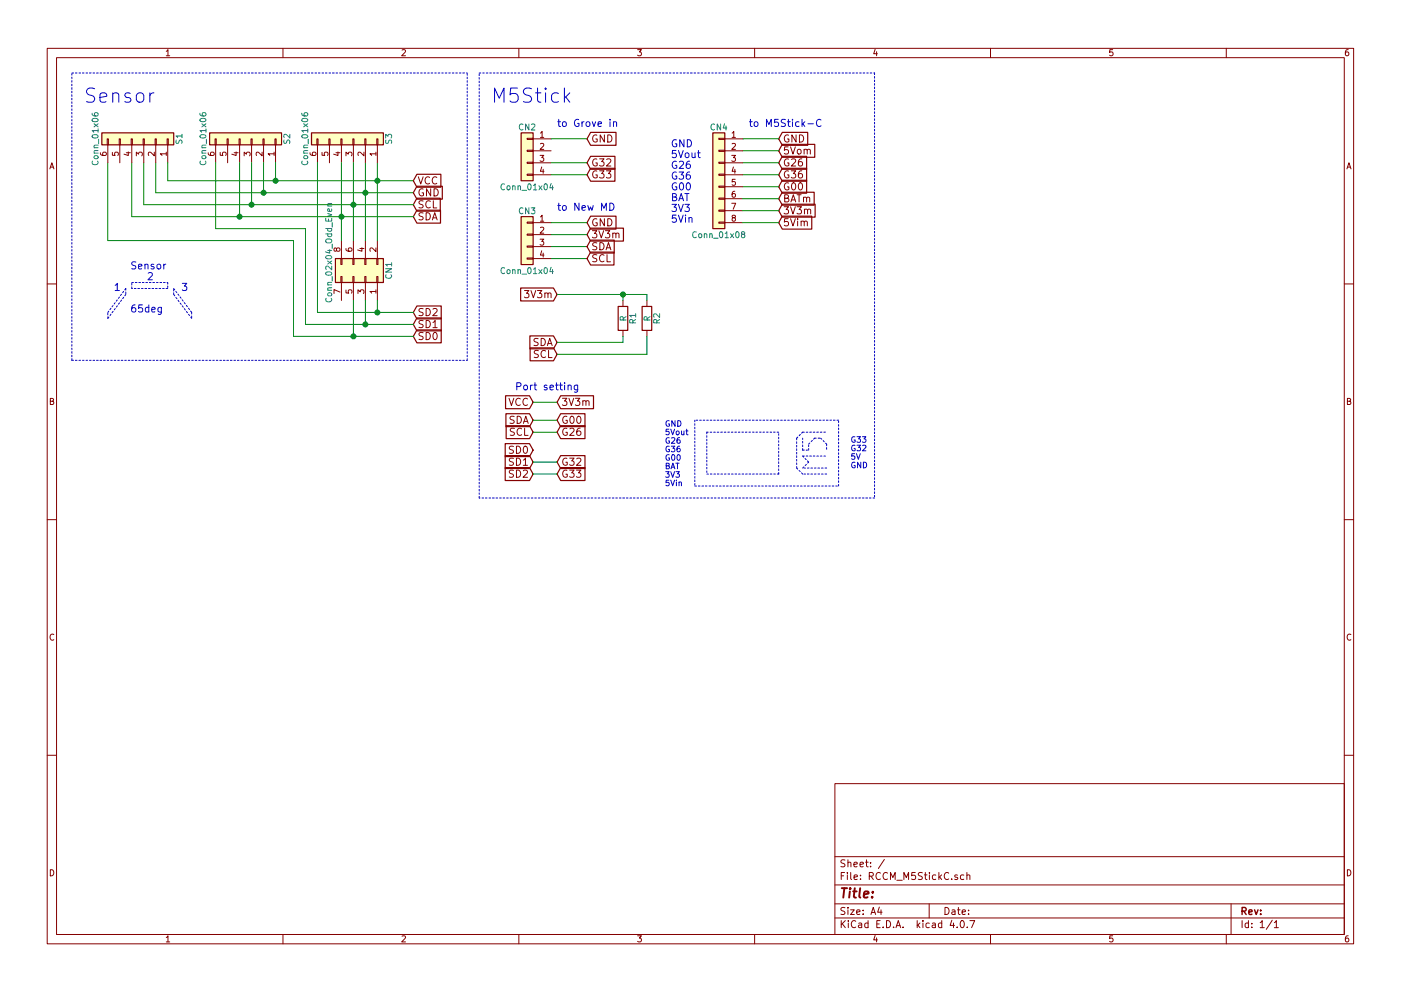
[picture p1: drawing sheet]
EESchema Schematic File Version 2
LIBS:power
LIBS:device
LIBS:switches
LIBS:relays
LIBS:motors
LIBS:transistors
LIBS:conn
LIBS:linear
LIBS:regul
LIBS:74xx
LIBS:cmos4000
LIBS:adc-dac
LIBS:memory
LIBS:xilinx
LIBS:microcontrollers
LIBS:dsp
LIBS:microchip
LIBS:analog_switches
LIBS:motorola
LIBS:texas
LIBS:intel
LIBS:audio
LIBS:interface
LIBS:digital-audio
LIBS:philips
LIBS:display
LIBS:cypress
LIBS:siliconi
LIBS:opto
LIBS:atmel
LIBS:contrib
LIBS:valves
LIBS:RCCM_M5StickC-cache
EELAYER 25 0
EELAYER END
$Descr A4 11693 8268
encoding utf-8
Sheet 1 1
Title ""
Date ""
Rev ""
Comp ""
Comment1 ""
Comment2 ""
Comment3 ""
Comment4 ""
$EndDescr
$Comp
L Conn_01x06 S1
U 1 1
P 1200 1150
F 0 "S1" H 1200 1450 50  0000 C CNN
F 1 "Conn_01x06" H 1200 750 50  0000 C CNN
F 2 "Pin_Headers:Pin_Header_Straight_1x06_Pitch2.54mm" H 1200 1150 50  0001 C CNN
F 3 "" H 1200 1150 50  0001 C CNN
	1    1200 1150
	0    1    -1   0   
$EndComp
$Comp
L Conn_01x06 S2
U 1 1
P 2100 1150
F 0 "S2" H 2100 1450 50  0000 C CNN
F 1 "Conn_01x06" H 2100 750 50  0000 C CNN
F 2 "Pin_Headers:Pin_Header_Straight_1x06_Pitch2.54mm" H 2100 1150 50  0001 C CNN
F 3 "" H 2100 1150 50  0001 C CNN
	1    2100 1150
	0    1    -1   0   
$EndComp
$Comp
L Conn_01x06 S3
U 1 1
P 2950 1150
F 0 "S3" H 2950 1450 50  0000 C CNN
F 1 "Conn_01x06" H 2950 750 50  0000 C CNN
F 2 "Pin_Headers:Pin_Header_Straight_1x06_Pitch2.54mm" H 2950 1150 50  0001 C CNN
F 3 "" H 2950 1150 50  0001 C CNN
	1    2950 1150
	0    1    -1   0   
$EndComp
$Comp
L Conn_02x04_Odd_Even CN1
U 1 1
P 3050 2300
F 0 "CN1" H 3100 2500 50  0000 C CNN
F 1 "Conn_02x04_Odd_Even" H 3250 2000 50  0000 C CNN
F 2 "Pin_Headers:Pin_Header_Straight_2x04_Pitch2.54mm" H 3050 2300 50  0001 C CNN
F 3 "" H 3050 2300 50  0001 C CNN
	1    3050 2300
	0    1    -1   0   
$EndComp
Text GLabel 3450 1500 2    60   Input ~ 0
VCC
Text GLabel 3450 1600 2    60   Input ~ 0
GND
Text GLabel 3450 1800 2    60   Input ~ 0
SDA
Text GLabel 3450 1700 2    60   Input ~ 0
SCL
Text GLabel 3450 2800 2    60   Input ~ 0
SD0
Text GLabel 3450 2700 2    60   Input ~ 0
SD1
Text GLabel 3450 2600 2    60   Input ~ 0
SD2
$Comp
L Conn_01x08 CN4
U 1 1
P 6000 1450
F 0 "CN4" H 6000 1850 50  0000 C CNN
F 1 "Conn_01x08" H 6000 950 50  0000 C CNN
F 2 "Pin_Headers:Pin_Header_Angled_1x08_Pitch2.54mm" H 6000 1450 50  0001 C CNN
F 3 "" H 6000 1450 50  0001 C CNN
	1    6000 1450
	-1   0    0    -1  
$EndComp
Text GLabel 6500 1750 2    60   Input ~ 0
3V3m
Text GLabel 6500 1150 2    60   Input ~ 0
GND
Text GLabel 6500 1350 2    60   Input ~ 0
G26
Text GLabel 6500 1550 2    60   Input ~ 0
G00
$Comp
L Conn_01x04 CN2
U 1 1
P 4400 1250
F 0 "CN2" H 4400 1450 50  0000 C CNN
F 1 "Conn_01x04" H 4400 950 50  0000 C CNN
F 2 "Connectors_JST:JST_PH_B4B-PH-K_04x2.00mm_Straight" H 4400 1250 50  0001 C CNN
F 3 "" H 4400 1250 50  0001 C CNN
	1    4400 1250
	-1   0    0    -1  
$EndComp
Text Notes 5600 1850 0    60   ~ 0
GND\n5Vout\nG26\nG36\nG00\nBAT\n3V3\n5Vin
Text Notes 5550 4050 0    47   ~ 0
GND\n5Vout\nG26\nG36\nG00\nBAT\n3V3\n5Vin
Text Notes 7100 3900 0    47   ~ 0
G33\nG32\n5V\nGND
Text GLabel 4900 1150 2    60   Input ~ 0
GND
Text GLabel 4900 1350 2    60   Input ~ 0
G32
Text GLabel 4900 1450 2    60   Input ~ 0
G33
$Comp
L Conn_01x04 CN3
U 1 1
P 4400 1950
F 0 "CN3" H 4400 2150 50  0000 C CNN
F 1 "Conn_01x04" H 4400 1650 50  0000 C CNN
F 2 "Connectors_JST:JST_PH_B4B-PH-K_04x2.00mm_Straight" H 4400 1950 50  0001 C CNN
F 3 "" H 4400 1950 50  0001 C CNN
	1    4400 1950
	-1   0    0    -1  
$EndComp
Text GLabel 4900 1850 2    60   Input ~ 0
GND
Text GLabel 4900 1950 2    60   Input ~ 0
3V3m
Text Notes 6250 1050 0    60   ~ 0
to M5Stick-C
Text Notes 4650 1050 0    60   ~ 0
to Grove in
Text Notes 4650 1750 0    60   ~ 0
to New MD
Text Notes 950  2600 0    60   ~ 0
   Sensor\n      2\n1           3\n\n   65deg
Text Notes 4100 850  0    118  ~ 0
M5Stick
Text Notes 700  850  0    118  ~ 0
Sensor
Text GLabel 4650 3850 2    60   Input ~ 0
G32
Text GLabel 4650 3950 2    60   Input ~ 0
G33
Text GLabel 4450 3850 0    60   Input ~ 0
SD1
Text GLabel 4450 3950 0    60   Input ~ 0
SD2
Text GLabel 4650 3600 2    60   Input ~ 0
G26
Text GLabel 4650 3500 2    60   Input ~ 0
G00
Text GLabel 4450 3350 0    60   Input ~ 0
VCC
Text GLabel 4450 3500 0    60   Input ~ 0
SDA
Text GLabel 4450 3600 0    60   Input ~ 0
SCL
Text Notes 4300 3250 0    60   ~ 0
Port setting
Text GLabel 4450 3750 0    60   Input ~ 0
SD0
Text GLabel 6500 1250 2    60   Input ~ 0
5Vom
Text GLabel 6500 1850 2    60   Input ~ 0
5Vim
Text GLabel 6500 1650 2    60   Input ~ 0
BATm
Text GLabel 6500 1450 2    60   Input ~ 0
G36
Text GLabel 4650 3350 2    60   Input ~ 0
3V3m
Wire Wire Line
	1400 1500 3450 1500
Wire Wire Line
	3150 1350 3150 2000
Wire Wire Line
	2300 1500 2300 1350
Connection ~ 3150 1500
Wire Wire Line
	1400 1500 1400 1350
Connection ~ 2300 1500
Wire Wire Line
	1300 1600 3450 1600
Wire Wire Line
	3050 1350 3050 2000
Wire Wire Line
	2200 1600 2200 1350
Connection ~ 3050 1600
Wire Wire Line
	1300 1600 1300 1350
Connection ~ 2200 1600
Wire Wire Line
	2950 1350 2950 2000
Wire Wire Line
	2850 1350 2850 2000
Wire Wire Line
	1200 1700 3450 1700
Connection ~ 2950 1700
Wire Wire Line
	1100 1800 3450 1800
Connection ~ 2850 1800
Wire Wire Line
	900  1350 900  2000
Wire Wire Line
	900  2000 2450 2000
Wire Wire Line
	2450 2000 2450 2800
Wire Wire Line
	2450 2800 3450 2800
Wire Wire Line
	2950 2800 2950 2500
Wire Wire Line
	3050 2500 3050 2700
Wire Wire Line
	2550 2700 3450 2700
Wire Wire Line
	2550 2700 2550 1900
Wire Wire Line
	2550 1900 1800 1900
Wire Wire Line
	1800 1900 1800 1350
Wire Wire Line
	3150 2500 3150 2600
Wire Wire Line
	2650 2600 3450 2600
Wire Wire Line
	2650 2600 2650 1350
Connection ~ 3150 2600
Connection ~ 3050 2700
Connection ~ 2950 2800
Wire Wire Line
	6200 1750 6500 1750
Wire Wire Line
	6500 1550 6200 1550
Wire Wire Line
	6200 1350 6500 1350
Wire Wire Line
	6500 1150 6200 1150
Wire Notes Line
	5800 3500 5800 4050
Wire Notes Line
	5800 4050 7000 4050
Wire Notes Line
	7000 4050 7000 3500
Wire Notes Line
	7000 3500 5800 3500
Wire Notes Line
	5900 3600 5900 3950
Wire Notes Line
	5900 3950 6500 3950
Wire Notes Line
	6500 3950 6500 3600
Wire Notes Line
	6500 3600 5900 3600
Wire Notes Line
	6900 3950 6700 3950
Wire Notes Line
	6700 3950 6650 3900
Wire Notes Line
	6650 3900 6650 3650
Wire Notes Line
	6650 3650 6700 3600
Wire Notes Line
	6700 3600 6900 3600
Wire Notes Line
	6700 3900 6750 3850
Wire Notes Line
	6750 3850 6700 3800
Wire Notes Line
	6700 3800 6900 3800
Wire Notes Line
	6900 3900 6700 3900
Wire Notes Line
	6700 3750 6700 3650
Wire Notes Line
	6700 3750 6750 3750
Wire Notes Line
	6750 3750 6750 3700
Wire Notes Line
	6750 3700 6800 3650
Wire Notes Line
	6800 3650 6850 3650
Wire Notes Line
	6850 3650 6900 3700
Wire Notes Line
	6900 3700 6900 3750
Wire Wire Line
	4900 1150 4600 1150
Wire Wire Line
	4900 1350 4600 1350
Wire Wire Line
	4600 1450 4900 1450
Wire Wire Line
	4900 1850 4600 1850
Wire Wire Line
	4900 2050 4600 2050
Wire Wire Line
	4600 2150 4900 2150
Wire Wire Line
	4600 1950 4900 1950
Wire Notes Line
	1100 2350 1400 2350
Wire Notes Line
	1400 2350 1400 2400
Wire Notes Line
	1400 2400 1100 2400
Wire Notes Line
	1100 2400 1100 2350
Wire Notes Line
	900  2600 1050 2400
Wire Notes Line
	1050 2400 1050 2450
Wire Notes Line
	1050 2450 900  2650
Wire Notes Line
	900  2650 900  2600
Wire Notes Line
	1450 2400 1600 2600
Wire Notes Line
	1600 2600 1600 2650
Wire Notes Line
	1600 2650 1450 2450
Wire Notes Line
	1450 2450 1450 2400
Wire Notes Line
	4000 600  7300 600 
Wire Notes Line
	7300 600  7300 4150
Wire Notes Line
	7300 4150 4000 4150
Wire Notes Line
	4000 4150 4000 600 
Wire Notes Line
	600  600  3900 600 
Wire Notes Line
	600  3000 600  600 
Wire Notes Line
	600  3000 3900 3000
Wire Notes Line
	3900 3000 3900 600 
Wire Wire Line
	4650 3850 4450 3850
Wire Wire Line
	4450 3950 4650 3950
Wire Wire Line
	4450 3500 4650 3500
Wire Wire Line
	4650 3600 4450 3600
Wire Wire Line
	4450 3350 4650 3350
Wire Wire Line
	6200 1250 6500 1250
Wire Wire Line
	6500 1450 6200 1450
Wire Wire Line
	6200 1650 6500 1650
Wire Wire Line
	6500 1850 6200 1850
Wire Wire Line
	2100 1700 2100 1350
Wire Wire Line
	2000 1800 2000 1350
Wire Wire Line
	1200 1700 1200 1350
Connection ~ 2100 1700
Wire Wire Line
	1100 1800 1100 1350
Connection ~ 2000 1800
$Comp
L R R1
U 1 1
P 5200 2650
F 0 "R1" V 5280 2650 50  0000 C CNN
F 1 "R" V 5200 2650 50  0000 C CNN
F 2 "Resistors_THT:R_Axial_DIN0207_L6.3mm_D2.5mm_P2.54mm_Vertical" V 5130 2650 50  0001 C CNN
F 3 "" H 5200 2650 50  0001 C CNN
	1    5200 2650
	1    0    0    -1  
$EndComp
Text GLabel 4900 2050 2    60   Input ~ 0
SDA
Text GLabel 4900 2150 2    60   Input ~ 0
SCL
Text GLabel 4650 2450 0    60   Input ~ 0
3V3m
Text GLabel 4650 2850 0    60   Input ~ 0
SDA
Text GLabel 4650 2950 0    60   Input ~ 0
SCL
Wire Wire Line
	4650 2450 5400 2450
Wire Wire Line
	5200 2450 5200 2500
Wire Wire Line
	4650 2850 5200 2850
Wire Wire Line
	5200 2850 5200 2800
$Comp
L R R2
U 1 1
P 5400 2650
F 0 "R2" V 5480 2650 50  0000 C CNN
F 1 "R" V 5400 2650 50  0000 C CNN
F 2 "Resistors_THT:R_Axial_DIN0207_L6.3mm_D2.5mm_P2.54mm_Vertical" V 5330 2650 50  0001 C CNN
F 3 "" H 5400 2650 50  0001 C CNN
	1    5400 2650
	1    0    0    -1  
$EndComp
Wire Wire Line
	5400 2450 5400 2500
Connection ~ 5200 2450
Wire Wire Line
	5400 2800 5400 2950
Wire Wire Line
	5400 2950 4650 2950
$EndSCHEMATC
